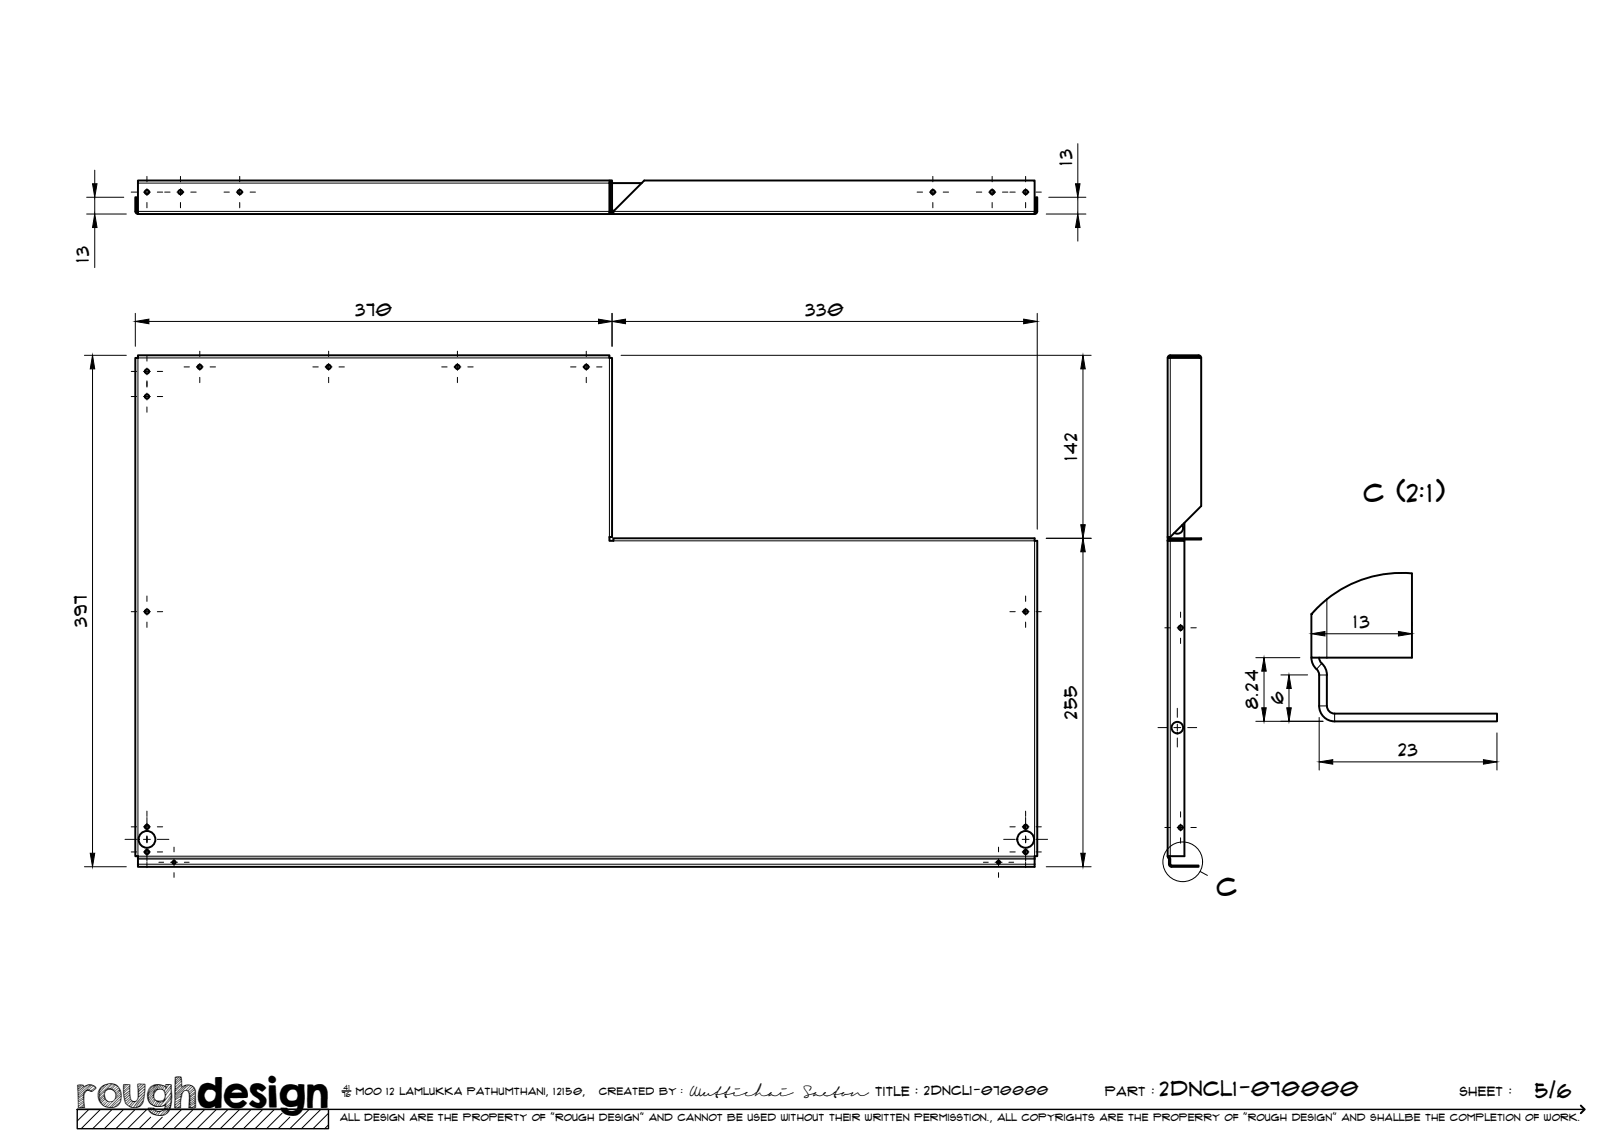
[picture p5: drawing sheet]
<svg xmlns="http://www.w3.org/2000/svg" width="420mm" height="297mm" viewBox="0 0 420 297" stroke-linecap="round" stroke-linejoin="round" font-family="sans-serif">
<!-- layer: Visible -->
<g fill="none" stroke="#000" stroke-width=".51">
<path d="M35 54.7v-3.7h.3v3.7l.4 .3M35 54.7a.67 .67 0 0 0 .7 .7M35.7 55.4h123M157.7 54.7h.3M157.7 47.4h.3M158 54.7v-8h.3v8M158 54.7l-.3 .3M158.3 55h.4M158.3 54.7a.63 .63 0 0 1-.6 .6v-8.6h-122v8.7M158.3 54.7h.4M158.3 47.4h7.7M158.7 54.7l8-8h101v8.7h-109"/>
<path d="M158.7 54.7v.7M267.7 55l.3-.3v-3.7h.4v3.7l-.2 .5-.5 .2M35.7 91.9l122 .1a.45 .45 0 0 0 0 .6 .45 .45 0 0 0 .6 0v46.3h-.6v1h1v-.6h109a.45 .45 0 0 0 0 .6 .45 .45 0 0 0 .6 0l-.1 81.6a.49 .49 0 0 0-.5 .2 .49 .49 0 0 0 0 .6v2h-232v-2a.51 .51 0 0 0-.1-.6 .51 .51 0 0 0-.5-.2v-128.9a.45 .45 0 0 0 .6 0 .45 .45 0 0 0 0-.6zM302.1 92.6h8.7v38.3l-8 8h-.7zM302.1 92.6l.2-.5 .5-.2h7.3a.67 .67 0 0 1 .7 .7M302.5 92.6l.3-.3h7.3l.3 .3M302.1 139.9h4.3v81.6h-4.3M302.1 138.9v82.6M302.1 139.9a.67 .67 0 0 1 .7-.6h8v.3h-8l-.3 .3M302.4 138.9v.5M305.9 135.8a1.49 1.49 0 0 1-.2 1.9 1.49 1.49 0 0 1-1.9 .2M306.4 135.3v4"/>
<path d="M306.4 139.6v.3M343.3 155.1a30.6 30.6 0 0 1 22-6.7v21.8h-26v-11.3l1.8-1.9 2.2-1.9M339.3 170.2a5.4 5.4 0 0 0 1.8 3.6l.2 .9v7.9a4 4 0 0 0 4 4.1h42v-2.1h-42a2 2 0 0 1-2-2M341.3 170.2l.2 .8a5.4 5.4 0 0 1 1.8 3.6M343.3 174.7v8M302.1 221.5l.3 .8M302.4 222.3v1.3a.67 .67 0 0 0 .7 .7M302.5 221.5l.3 .8M302.8 222.3v1.3l.3 .3 7 .1v.3h-7"/>
<circle cx="38" cy="49.7" r=".56"/>
<circle cx="46.7" cy="49.7" r=".56"/>
<circle cx="62" cy="49.7" r=".56"/>
<circle cx="241.4" cy="49.7" r=".56"/>
<circle cx="256.7" cy="49.7" r=".56"/>
<circle cx="265.4" cy="49.7" r=".56"/>
<circle cx="38" cy="96.1" r=".56"/>
<circle cx="51.7" cy="94.9" r=".56"/>
<circle cx="85" cy="94.9" r=".56"/>
<circle cx="118.4" cy="94.9" r=".56"/>
<circle cx="151.7" cy="94.9" r=".56"/>
<circle cx="38" cy="102.6" r=".56"/>
<circle cx="38" cy="158.3" r=".56"/>
<circle cx="265.4" cy="158.3" r=".56"/>
<circle cx="305.4" cy="162.4" r=".56"/>
<circle cx="304.6" cy="188.3" r="1.49"/>
<circle cx="38" cy="213.9" r=".56"/>
<circle cx="38" cy="217.2" r="2.17"/>
<circle cx="265.4" cy="213.9" r=".56"/>
<circle cx="265.4" cy="217.2" r="2.17"/>
<circle cx="305.4" cy="214.1" r=".56"/>
<circle cx="38" cy="220.4" r=".56"/>
<circle cx="45" cy="223.1" r=".41"/>
<circle cx="258.3" cy="223.1" r=".41"/>
<circle cx="265.4" cy="220.4" r=".56"/>
</g>
<!-- layer: Visible Narrow -->
<g fill="none" stroke="#000" stroke-width=".26">
<path d="M35 54.7h.3M35.7 54.7h122M35.7 47.4h122M37.5 50h1M46.2 50h.9M61.6 50h.9M157.7 54.9h.2M157.7 54.4h.3M158 54.7h.3M158.3 54.9h.4M158.3 54.4h.7M158.7 54.7h109"/>
<path d="M268 54.7h.4M302.8 91.9v.4M302.8 92.6v128.9M310.1 91.9v.4M157.7 138.9v-46.3h-122v128.9h232v-81.6h-109M343.3 155.1v15.1M341.3 174.7h2M341.9 171.7l-1.3 1.5M341.3 182.7h2M345.3 184.6v2.1M35.7 222h232M35.7 222.3h232"/>
<path d="M35.7 223.6h232M302.4 222.3h.4M302.4 223.6h.4M302.5 221.8l-.2 .2M303.1 224v.3"/>
</g>
<!-- layer: TitleBlock -->
<path d="M20 287h65v5h-65zM20 287h390M88.5 282.3h2.3" fill="none" stroke="#000" stroke-width=".36"/>
<path d="M409 286.1l1 .9-1 1" fill="none" stroke="#000" stroke-width=".51"/>
<g fill="none" stroke="#000" stroke-width=".26">
<path d="M23 287l-3 3.1M26 287l-5 5M29 287l-5 5M32 287l-5 5M35 287l-5 5M38 287l-5 5M39 289.1l-3 2.9M42 289.1l-3 2.9M47 287l-5 5M50 287l-5 5M53 287l-5 5M56 287l-5 5"/>
<path d="M59 287l-5 5M62 287l-5 5M65 287l-5 5M68 287l-5 5M71 287l-5 5M73 288l-4 4M75 289.1l-3 2.9M80 287l-5 5M83 287l-5 5M85 288l-4 4M85 291l-1 1"/>
</g>
<!-- layer: Smart Centers -->
<g fill="none" stroke="#000" stroke-width=".26">
<path d="M34 49.7h1.3M37.1 49.7h1.8M38 45.6v1.4M38 48.8v1.8M38 52.4v1.4M40.7 49.7h1.4M42.6 49.7h1.4M45.8 49.7h1.8M46.7 45.6v1.4M46.7 48.8v1.8M46.7 52.4v1.4M49.4 49.7h1.4"/>
<path d="M58 49.7h1.3M61.1 49.7h1.8M62 45.6v1.4M62 48.8v1.8M62 52.4v1.4M64.7 49.7h1.4M237.3 49.7h1.4M240.5 49.7h1.7M241.3 45.6v1.4M241.3 48.8v1.8M241.3 52.4v1.4M244 49.7h1.4"/>
<path d="M252.6 49.7h1.4M255.8 49.7h1.8M256.7 45.6v1.4M256.7 48.8v1.8M256.7 52.4v1.4M259.4 49.7h1.4M261.3 49.7h1.4M264.5 49.7h1.7M265.3 45.6v1.4M265.3 48.8v1.8M265.3 52.4v1.4M268 49.7h1.4"/>
<path d="M34 96.1h1.3M37.1 96.1h1.8M38 92v1.4M38 95.2v1.8M38 98.5v1.7M40.7 96.1h1.4M47.6 94.9h1.4M50.8 94.9h1.8M51.7 90.9v1.4M51.7 94.1v1.7M51.7 97.6v1.4M54.4 94.9h1.4"/>
<path d="M80.9 94.9h1.4M84.1 94.9h1.8M85 90.9v1.4M85 94.1v1.7M85 97.6v1.4M87.7 94.9h1.4M114.3 94.9h1.4M117.5 94.9h1.8M118.3 90.9v1.4M118.3 94.1v1.7M118.3 97.6v1.4M121 94.9h1.4"/>
<path d="M147.6 94.9h1.4M150.8 94.9h1.8M151.7 90.9v1.4M151.7 94.1v1.7M151.7 97.6v1.4M154.4 94.9h1.3M34 102.6h1.3M37.1 102.6h1.8M38 101.7v1.8M38 105.3v1.4M40.7 102.6h1.4M34 158.3h1.3"/>
<path d="M37.1 158.3h1.8M38 154.2v1.4M38 157.4v1.8M40.7 158.3h1.4M261.3 158.3h1.4M264.5 158.3h1.7M265.3 154.2v1.4M265.3 157.4v1.8M268 158.3h1.4M305.4 158.4v1.4M38 161v1.3M265.3 161v1.3"/>
<path d="M301.4 162.4h1.3M304.5 162.4h1.8M305.4 161.6v1.7M305.4 165.1v1.4M308.1 162.4h1.4M299.6 188.3h2.3M303.7 188.3h1.8M304.6 183.3v2.3M304.6 187.4v1.8M304.6 191v2.3M307.3 188.3h2.3M32.3 217.2h3"/>
<path d="M34 213.9h1.3M37.1 217.2h1.8M37.1 213.9h1.8M38 209.9v1.4M38 211.5v3.3M38 216.3v1.8M38 219.5v3.3M40.7 217.2h3M40.7 213.9h1.4M45 219.2v1.2M258.3 219.2v1.2M259.7 217.2h3"/>
<path d="M261.3 213.9h1.4M264.5 217.2h1.7M264.5 213.9h1.7M265.3 209.9v1.4M265.3 211.5v3.3M265.3 216.3v1.8M265.3 219.5v3.3M268 217.2h3M268 213.9h1.4M301.4 214.1h1.3M304.5 214.1h1.8M305.4 210v1.4"/>
<path d="M305.4 213.2v1.8M305.4 216.8v1.4M308.1 214.1h1.4M34 220.4h1.3M37.1 220.4h1.8M38 223.1v1.4M40.7 220.4h1.4M41.1 223.1h1.2M44.1 223.1h1.8M45 222.2v1.8M45 225.8v1.2M47.7 223.1h1.2"/>
<path d="M254.4 223.1h1.3M257.5 223.1h1.7M258.3 222.2v1.8M258.3 225.8v1.2M261 223.1h1.3M261.3 220.4h1.4M264.5 220.4h1.7M265.3 223.1v1.4M268 220.4h1.4"/>
</g>
<!-- layer: Detail Boundary -->
<g fill="none" stroke="#000" stroke-width=".26">
<path d="M310.5 225.5l1.9 1"/>
<circle cx="306" cy="223" r="5.1"/>
</g>
<!-- layer: FD_Dimensions -->
<g fill="none" stroke="#000" stroke-width=".26">
<path d="M278.8 37.2v10.3M22.4 51h9.6M22.4 55.4h10.3M24.5 44v3.5M24.5 51v4.4M24.5 58.9v10.3M270.7 55.4h10.2M271.3 51h9.6M278.8 51v4.4M278.8 58.9v3.5M21.8 91.9h10.9M23.9 95.4v125.4"/>
<path d="M35 81.1v8.5M38.5 83.2h116.4M158.3 81.1v8.5M160.7 91.9h121.6M161.8 83.2h103M268.4 81.1v55.8M280.2 95.4v40.4M270.7 139.3h11.6M280.2 142.8v78M324.9 170.2h11.4M327 173.7v9.4M331.4 174.6h6.9"/>
<path d="M333.5 178.1v5M339.3 161v.9M342.8 164h19M365.3 161v.9M324.9 186.6h17.4M341.3 185.6v13.6M344.8 197.1h39M387.3 189.6v9.6M21.8 224.3h10.9M270.7 224.3h11.6"/>
</g>
<g fill="#000" stroke="#000" stroke-width=".26">
<path d="M23.9 47.5h1.2l-.6 3.5zM24.5 55.4l.6 3.5h-1.2zM278.8 55.4l.6 3.5h-1.1zM278.3 47.5h1.1l-.6 3.5zM23.9 91.9l.6 3.5h-1.2zM35 83.2l3.5-.6v1.2zM154.9 82.6l3.4 .6-3.4 .6zM158.3 83.2l3.5-.6v1.2zM264.8 82.6l3.6 .6-3.6 .6zM280.2 91.9l.6 3.5h-1.2zM279.6 135.8h1.2l-.6 3.5zM280.2 139.3l.6 3.5h-1.2z"/>
<path d="M327 170.2l.6 3.5h-1.2zM333.5 174.6l.6 3.5h-1.2zM339.3 164l3.5-.6v1.2zM361.8 163.4l3.5 .6-3.5 .6zM326.4 183.1h1.2l-.6 3.5zM332.9 183.1h1.2l-.6 3.5zM341.3 197.1l3.5-.5v1.1zM383.8 196.6l3.5 .5-3.5 .6zM23.3 220.8h1.2l-.6 3.5zM279.6 220.8h1.2l-.6 3.5z"/>
</g>
<text font-size="9.7" x="19.9" y="286.8">roughdesign</text>
<g font-size="6.6">
<text x="352.8" y="129.9">C (2:1)</text>
<text x="314.9" y="231.8">C</text>
</g>
<g font-size="5.3">
<text x="300.1" y="283.6">2DNCL1-070000</text>
<text x="397.2" y="284">5/6</text>
</g>
<g font-size="4.6">
<text x="277.3" y="42.6" transform="rotate(-90 277.3 42.6)">13</text>
<text x="23" y="67.8" transform="rotate(-90 23 67.8)">13</text>
<text x="91.9" y="81.7">370</text>
<text x="208.4" y="81.7">330</text>
<text x="278.7" y="119" transform="rotate(-90 278.7 119)">142</text>
<text x="22.4" y="162.2" transform="rotate(-90 22.4 162.2)">397</text>
<text x="350.3" y="162.5">13</text>
<text x="278.7" y="186" transform="rotate(-90 278.7 186)">255</text>
<text x="325.5" y="183.4" transform="rotate(-90 325.5 183.4)">8.24</text>
<text x="332" y="182.2" transform="rotate(-90 332 182.2)">6</text>
<text x="361.8" y="195.6">23</text>
</g>
<g font-size="3.4">
<text x="178.3" y="283.5">Wuttichai</text>
<text x="208.1" y="283.5">Saeton title : 2DNCL1-070000</text>
</g>
<g font-size="3.3">
<text x="286" y="283.5">Part :</text>
<text x="377.7" y="283.5">sheet :</text>
</g>
<g font-size="2.7">
<text x="92.1" y="283.3">moo 12 Lamlukka pathumthani, 12150,</text>
<text x="155" y="283.3">created by :</text>
</g>
<text font-size="2.6" x="88" y="290.1">all design are the property of &quot;rough design&quot; and cannot be used without their written permisstion., all copyrights are the properry of &quot;rough design&quot; and shallbe the completion of work.</text>
<g font-size="1.9">
<text x="88.5" y="283.9">76</text>
<text x="88.9" y="282.1">41</text>
</g>
</svg>
